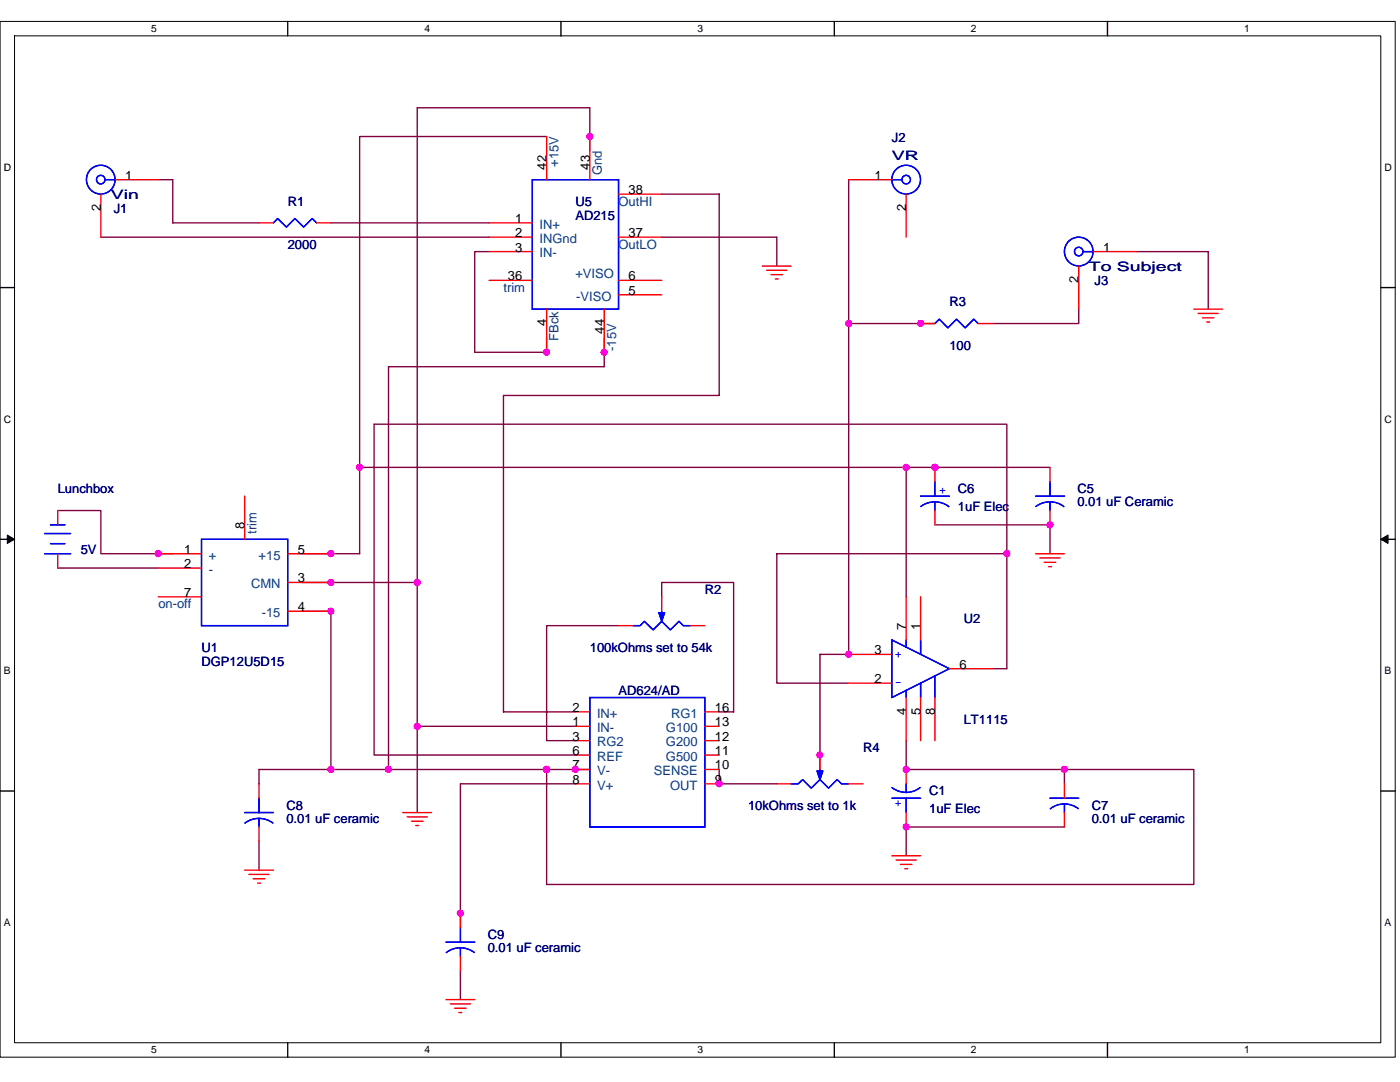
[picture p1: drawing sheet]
<svg xmlns="http://www.w3.org/2000/svg" width="279mm" height="216mm" viewBox="0 0 279 216" stroke-linecap="round" stroke-linejoin="round" font-family="sans-serif">
<path d="M0 4.3h278.4v206.6h-278.4zM2.9 7.2h272.7v200.9h-272.7z" fill="none" stroke="#000" stroke-width=".2"/>
<g fill="#fff">
<path d="M30.2 4.6h1.1v2.3h-1.1z"/>
<path d="M30.2 208.4h1.1v2.3h-1.1z"/>
</g>
<path d="M57.4 4.3v2.9M57.4 208.1v2.8" fill="none" stroke="#000" stroke-width=".28"/>
<g fill="#fff">
<path d="M84.7 4.6h1.1v2.3h-1.1z"/>
<path d="M84.7 208.4h1.1v2.3h-1.1z"/>
</g>
<path d="M112 4.3v2.9M112 208.1v2.8" fill="none" stroke="#000" stroke-width=".28"/>
<g fill="#fff">
<path d="M139.2 4.6h1.2v2.3h-1.2z"/>
<path d="M139.2 208.4h1.2v2.3h-1.2z"/>
</g>
<path d="M166.5 4.3v2.9M166.5 208.1v2.8" fill="none" stroke="#000" stroke-width=".28"/>
<g fill="#fff">
<path d="M193.8 4.6h1.1v2.3h-1.1z"/>
<path d="M193.8 208.4h1.1v2.3h-1.1z"/>
</g>
<path d="M221 4.3v2.9M221 208.1v2.8" fill="none" stroke="#000" stroke-width=".28"/>
<g fill="#fff">
<path d="M248.3 4.6h1.1v2.3h-1.1z"/>
<path d="M248.3 208.4h1.1v2.3h-1.1z"/>
<path d="M.7 32.3h1.5v2.2h-1.5z"/>
<path d="M276.3 32.3h1.5v2.2h-1.5z"/>
<path d="M.7 82.5h1.5v2.3h-1.5z"/>
<path d="M276.3 82.5h1.5v2.3h-1.5z"/>
</g>
<path d="M0 57.4h2.9M275.6 57.4h2.8" fill="none" stroke="#000" stroke-width=".28"/>
<g fill="#fff">
<path d="M.7 132.7h1.4v2.3h-1.4z"/>
<path d="M276.3 132.7h1.4v2.3h-1.4z"/>
</g>
<path d="M0 107.6h2.9M275.6 107.6h2.8" fill="none" stroke="#000" stroke-width=".28"/>
<path d="M1.5 106.8l1.4 .8-1.4 .8zM275.6 107.6l1.4-.8v1.6z" fill="#000" stroke="#000" stroke-width=".2"/>
<g fill="#fff">
<path d="M.7 182.9h1.4v2.3h-1.4z"/>
<path d="M276.3 182.9h1.4v2.3h-1.4z"/>
</g>
<path d="M0 157.8h2.9M275.6 157.8h2.8" fill="none" stroke="#000" stroke-width=".28"/>
<g fill="none" stroke="#800040" stroke-width=".28">
<path d="M31.6 35.9h2.9v8.6h17.2M109.1 27.2h-37.3v66.1M117.7 30.1v-8.6h-34.4v140.6M132.1 38.7h11.4v40.2h-43v63.1h14.3M169.4 35.9v94.7h-5.8v22.9M20.1 47.3h77.5M66 44.5h31.6M97.6 50.2h-2.9v20.1h14.4v-2.9M132.1 47.3h22.9v5.8M226.8 50.2h14.3v11.5M120.6 67.4v5.8h-43.1v80.3M169.4 64.6h17.2"/>
<path d="M215.3 61.7v2.9h-17.2M71.8 93.3v17.2h-11.5M71.8 93.3h137.7M180.8 93.3v25.8M11.5 101.9h8.6v8.6h14.4M11.5 113.3h20.1M60.3 116.2h23M132.1 119.1v-2.9h14.3v25.8h-2.9M186.6 104.7h22.9v5.8M200.9 110.5h-45.9v25.8h14.4M200.9 110.5v-25.9h-126.2v66.1h40.1M200.9 110.5v22.9h-2.8"/>
<path d="M60.3 122h5.7v31.5M123.4 124.8h-14.3v23h5.7M83.3 144.9h31.5M109.1 153.5v23h129.2v-23h-25.9M114.8 156.4h-22.9v28.7M117.7 153.5h-66v2.9M143.5 153.5v2.9h11.5M180.8 147.8v5.7h31.6M212.4 153.5v2.9M51.7 167.9v5.7M212.4 165h-31.6v5.8M91.9 193.7v5.8"/>
</g>
<g fill="#f0f" stroke="#f0f" stroke-width=".28">
<circle cx="169.4" cy="130.6" r=".57"/>
<circle cx="169.4" cy="64.5" r=".57"/>
<circle cx="200.9" cy="110.5" r=".57"/>
<circle cx="180.8" cy="165" r=".57"/>
<circle cx="114.8" cy="153.5" r=".57"/>
<circle cx="83.3" cy="144.9" r=".57"/>
<circle cx="83.3" cy="116.2" r=".57"/>
<circle cx="183.7" cy="64.5" r=".57"/>
<circle cx="143.5" cy="156.4" r=".57"/>
<circle cx="163.6" cy="150.7" r=".57"/>
<circle cx="77.5" cy="153.5" r=".57"/>
<circle cx="109.1" cy="153.5" r=".57"/>
<circle cx="212.4" cy="153.5" r=".57"/>
<circle cx="180.8" cy="153.5" r=".57"/>
<circle cx="91.9" cy="182.2" r=".57"/>
<circle cx="209.5" cy="104.7" r=".57"/>
<circle cx="186.6" cy="93.2" r=".57"/>
<circle cx="180.8" cy="93.2" r=".57"/>
<circle cx="109.1" cy="70.3" r=".57"/>
<circle cx="117.7" cy="27.2" r=".57"/>
<circle cx="120.6" cy="70.3" r=".57"/>
<circle cx="71.8" cy="93.2" r=".57"/>
<circle cx="66" cy="110.5" r=".57"/>
<circle cx="66" cy="116.2" r=".57"/>
<circle cx="66" cy="121.9" r=".57"/>
<circle cx="66" cy="153.5" r=".57"/>
<circle cx="31.6" cy="110.5" r=".57"/>
</g>
<g fill="none" stroke="#f00" stroke-width=".28">
<path d="M20.1 38.7v8.6M23 35.9h8.6M109.1 27.2v8.7M117.7 27.2v8.7M123.4 38.7h8.7M169.4 35.9h8.6M180.8 38.7v8.6M51.7 44.5h2.9M63.2 44.5h2.8M97.6 50.2h8.6M97.6 44.5h8.6M97.6 47.3h8.6"/>
<path d="M97.6 55.9h8.6M123.4 47.3h8.7M123.4 58.8h8.7M123.4 55.9h8.7M152.1 53.1h5.8M153 53.9h4M153.9 54.8h2.3M154.7 55.7h.6M215.3 53.1v8.6M218.2 50.2h8.6M109.1 61.7v8.6M120.6 61.7v8.6"/>
<path d="M183.7 64.6h2.9M195.2 64.6h2.9M238.3 61.7h5.7M239.1 62.5h4M240 63.4h2.3M240.8 64.3h.6M48.8 99v8.6M186.6 93.3v2.8M209.5 93.3v2.8M11.5 101.9v2.8M11.5 110.5v2.8M31.6 110.5h8.6"/>
<path d="M31.6 113.3h8.6M31.6 119.1h8.6M57.4 110.5h8.6M57.4 116.2h8.6M132.1 119.1v2.9M180.8 119.1v8.6M183.7 119.1v8.6M186.6 101.9v2.8M206.7 110.5h5.7M207.5 111.3h4.1M208.4 112.2h2.3M209.3 113.1h.5"/>
<path d="M209.5 101.9v2.8M57.4 122h8.6M123.4 124.8h2.9M137.8 124.8h2.9M169.4 130.6h8.6M169.4 136.3h8.6M180.8 139.2v8.6M183.7 139.2v8.6M186.6 139.2v8.6M189.5 133.4h8.6M51.7 156.4v2.9M114.8 156.4h2.9"/>
<path d="M114.8 144.9h2.9M114.8 142h2.9M114.8 153.5h2.9M114.8 150.7h2.9M114.8 147.8h2.9M140.7 156.4h2.8M140.7 144.9h2.8M140.7 142h2.8M140.7 153.5h2.8M140.7 150.7h2.8M140.7 147.8h2.8M155 156.4h2.9"/>
<path d="M163.6 150.7v2.8M169.4 156.4h2.8M180.8 153.5v2.9M212.4 156.4v2.9M48.8 173.6h5.8M49.7 174.5h4M50.5 175.3h2.3M51.4 176.2h.6M51.7 165v2.9M80.4 162.1h5.7M81.3 163h4M82.1 163.9h2.3"/>
<path d="M83 164.7h.5M178 170.8h5.7M178.8 171.6h4.1M179.7 172.5h2.3M180.6 173.3h.5M180.8 162.1v2.9M212.4 162.1v2.9M89 199.5h5.7M91.9 182.2v2.9M91.9 190.8v2.9M89.9 200.3h4M90.7 201.2h2.3"/>
<path d="M91.6 202h.6"/>
</g>
<g fill="none" stroke="#00f" stroke-width=".28">
<path d="M21 35.9h2M106.2 35.9h17.2v25.8h-17.2zM178 35.9h2M54.6 44.5l.8-.9 1.7 1.7 1.8-1.7 1.7 1.7 1.7-1.7 .9 .9M216.2 50.2h2M186.6 64.6l.9-.9 1.7 1.7 1.7-1.7 1.7 1.7 1.8-1.7 .8 .9M183.7 99h5.8M186.6 96.1v2.9M206.7 99h5.7M209.5 96.1v2.9M8.9 110.5h5.2M8.9 106.5h5.2"/>
<path d="M10.1 104.7h2.9M10.1 108.5h2.9M40.2 107.6h17.2v17.2h-17.2zM183.8 101.1a4.6 4.6 0 0 1 5.6 0M186.6 100.1v1.8M206.7 101.1a4.6 4.6 0 0 1 5.6 0M209.5 100.1v1.8M117.7 139.2h23v25.8h-23zM126.3 124.8h1.5l.8-.8 1.7 1.7 1.8-1.7 1.7 1.7 1.7-1.7 .9 .8h1.4M132.1 122v.5M178 127.7l11.5 5.7-11.5 5.8zM180.8 127.7v1.4"/>
<path d="M180.8 137.8v1.4M183.7 127.7v2.9M183.7 136.3v2.9M186.6 134.9v4.3M51.7 159.3v2.8M157.9 156.4h1.4l.9-.8 1.7 1.7 1.7-1.7 1.8 1.7 1.7-1.7 .8 .8h1.5M163.6 153.5v.6M178 159.3h5.7M180.8 156.4v1.7M180.8 159.3v2.8M183.6 157.1a4.5 4.5 0 0 1-5.6 .1M209.5 159.3h5.8"/>
<path d="M48.8 162.1h5.8M48.9 164.2a4.6 4.6 0 0 1 5.6 0M51.7 163.3v1.7M212.4 160.4v1.7M215.2 161.4a4.6 4.6 0 0 0-5.6 0M89 188h5.7M91.9 185.1v2.9M91.9 189.1v1.7M94.7 190.1a4.6 4.6 0 0 0-5.6 0"/>
<circle cx="20.1" cy="35.8" r="2.86"/>
<circle cx="20.1" cy="35.8" r=".85"/>
<circle cx="180.8" cy="35.8" r="2.86"/>
<circle cx="180.8" cy="35.8" r=".85"/>
<circle cx="215.3" cy="50.2" r="2.86"/>
<circle cx="215.3" cy="50.2" r=".85"/>
</g>
<g fill="#00f" stroke="#00f" stroke-width=".28">
<path d="M131.5 122.3h1.1l-.5 1.7z" fill-rule="evenodd"/>
<path d="M131.5 122.3h1.1l-.5 1.7z" fill-rule="evenodd"/>
<path d="M163 153.8h1.2l-.6 1.8z" fill-rule="evenodd"/>
<path d="M163 153.8h1.2l-.6 1.8z" fill-rule="evenodd"/>
</g>
<g font-size="2.6" fill="#000080">
<text x="178" y="28.4">J2</text>
<text x="178" y="31.9">VR</text>
<text x="22.1" y="39.6">Vin</text>
<text x="57.4" y="41.1">R1</text>
<text x="114.8" y="41.1">U5</text>
<text x="22.7" y="42.5">J1</text>
<text x="114.8" y="43.9">AD215</text>
<text x="57.4" y="49.7">2000</text>
<text x="217.3" y="54">To Subject</text>
<text x="218.5" y="56.8">J3</text>
<text x="189.5" y="61.2">R3</text>
<text x="189.5" y="69.8">100</text>
<text x="11.5" y="98.5">Lunchbox</text>
<text x="191.2" y="98.5">C6</text>
<text x="191.2" y="101.9">1uF Elec</text>
<text x="215" y="98.5">C5</text>
<text x="215" y="101">0.01 uF Ceramic</text>
<text x="16.1" y="110.5">5V</text>
<text x="140.7" y="118.6">R2</text>
<text x="192.3" y="124.3">U2</text>
<text x="40.2" y="130">U1</text>
<text x="117.7" y="130">100kOhms set to 54k</text>
<text x="40.2" y="132.9">DGP12U5D15</text>
<text x="123.4" y="138.6">AD624/AD</text>
<text x="192.3" y="144.4">LT1115</text>
<text x="172.2" y="150.1">R4</text>
<text x="57.1" y="161.6">C8</text>
<text x="149.3" y="161.6">10kOhms set to 1k</text>
<text x="185.4" y="158.7">C1</text>
<text x="217.9" y="161.6">C7</text>
<text x="57.1" y="164.2">0.01 uF ceramic</text>
<text x="185.4" y="162.2">1uF Elec</text>
<text x="217.9" y="164.2">0.01 uF ceramic</text>
<text x="97.3" y="187.4">C9</text>
<text x="97.3" y="190">0.01 uF ceramic</text>
</g>
<g font-size="2.6">
<text x="25" y="35.8">1</text>
<text x="109.1" y="33.8" transform="rotate(-90 109.1 33.8)">42</text>
<text x="117.7" y="33.8" transform="rotate(-90 117.7 33.8)">43</text>
<text x="174.5" y="35.8">1</text>
<text x="125.5" y="38.7">38</text>
<text x="20.1" y="42.2" transform="rotate(-90 20.1 42.2)">2</text>
<text x="102.8" y="44.5">1</text>
<text x="102.8" y="47.3">2</text>
<text x="125.5" y="47.3">37</text>
<text x="180.8" y="42.2" transform="rotate(-90 180.8 42.2)">2</text>
<text x="102.8" y="50.2">3</text>
<text x="220.2" y="50.2">1</text>
<text x="101.3" y="55.9">36</text>
<text x="125.5" y="58.8">5</text>
<text x="125.5" y="55.9">6</text>
<text x="215.3" y="56.5" transform="rotate(-90 215.3 56.5)">2</text>
<text x="109.1" y="65.1" transform="rotate(-90 109.1 65.1)">4</text>
<text x="120.6" y="66.6" transform="rotate(-90 120.6 66.6)">44</text>
<text x="48.8" y="105.6" transform="rotate(-90 48.8 105.6)">8</text>
<text x="36.8" y="110.5">1</text>
<text x="36.8" y="113.3">2</text>
<text x="59.4" y="110.5">5</text>
<text x="36.8" y="119.1">7</text>
<text x="59.4" y="116.2">3</text>
<text x="59.4" y="121.9">4</text>
<text x="180.8" y="125.7" transform="rotate(-90 180.8 125.7)">7</text>
<text x="183.7" y="125.7" transform="rotate(-90 183.7 125.7)">1</text>
<text x="174.5" y="130.6">3</text>
<text x="174.5" y="136.3">2</text>
<text x="191.5" y="133.4">6</text>
<text x="114.3" y="142">2</text>
<text x="142.7" y="142">16</text>
<text x="180.8" y="142.6" transform="rotate(-90 180.8 142.6)">4</text>
<text x="183.7" y="142.6" transform="rotate(-90 183.7 142.6)">5</text>
<text x="186.6" y="142.6" transform="rotate(-90 186.6 142.6)">8</text>
<text x="114.3" y="144.9">1</text>
<text x="114.3" y="147.8">3</text>
<text x="142.7" y="144.9">13</text>
<text x="142.7" y="147.8">12</text>
<text x="114.3" y="150.6">6</text>
<text x="114.3" y="153.5">7</text>
<text x="142.7" y="150.6">11</text>
<text x="142.7" y="153.5">10</text>
<text x="114.3" y="156.4">8</text>
<text x="142.7" y="156.4">9</text>
</g>
<g font-size="2.6" fill="#004080">
<text x="111.5" y="33.3" transform="rotate(-90 111.5 33.3)">+15V</text>
<text x="120.1" y="35" transform="rotate(-90 120.1 35)">Gnd</text>
<text x="123.4" y="41.1">OutHI</text>
<text x="107.7" y="45.6">IN+</text>
<text x="107.7" y="48.5">INGnd</text>
<text x="107.7" y="51.4">IN-</text>
<text x="123.4" y="49.7">OutLO</text>
<text x="100.5" y="58.3">trim</text>
<text x="114.8" y="55.4">+VISO</text>
<text x="115" y="60">-VISO</text>
<text x="111.5" y="68" transform="rotate(-90 111.5 68)">FBck</text>
<text x="123" y="70" transform="rotate(-90 123 70)">-15V</text>
<text x="51.2" y="106.5" transform="rotate(-90 51.2 106.5)">trim</text>
<text x="41.7" y="111.7">+</text>
<text x="51.6" y="111.7">+15</text>
<text x="41.7" y="114.5">-</text>
<text x="50.1" y="117.4">CMN</text>
<text x="31.6" y="121.4">on-off</text>
<text x="52.2" y="123.1">-15</text>
<text x="119.1" y="143.2">IN+</text>
<text x="133.9" y="143.2">RG1</text>
<text x="119.1" y="146.1">IN-</text>
<text x="119.1" y="148.9">RG2</text>
<text x="132.9" y="146.1">G100</text>
<text x="132.9" y="148.9">G200</text>
<text x="119.1" y="151.8">REF</text>
<text x="119.1" y="154.7">V-</text>
<text x="130.5" y="154.7">SENSE</text>
<text x="132.9" y="151.8">G500</text>
<text x="119.1" y="157.6">V+</text>
<text x="133.8" y="157.6">OUT</text>
</g>
<g font-size="2.6" fill="#00f">
<text x="187.5" y="98.5">+</text>
<text x="178.6" y="131.2">+</text>
<text x="178.6" y="136.9">-</text>
<text x="180" y="159.7" transform="rotate(180 180 159.7)">+</text>
</g>
<g font-size="2">
<text x="30.2" y="6.4">5</text>
<text x="84.7" y="6.4">4</text>
<text x="139.2" y="6.4">3</text>
<text x="193.8" y="6.4">2</text>
<text x="248.3" y="6.4">1</text>
<text x=".7" y="34.1">D</text>
<text x="276.3" y="34.1">D</text>
<text x=".7" y="84.3">C</text>
<text x="276.3" y="84.3">C</text>
<text x=".7" y="134.6">B</text>
<text x="276.3" y="134.6">B</text>
<text x=".7" y="184.8">A</text>
<text x="276.3" y="184.8">A</text>
<text x="30.2" y="210.2">5</text>
<text x="84.7" y="210.2">4</text>
<text x="139.2" y="210.2">3</text>
<text x="193.8" y="210.2">2</text>
<text x="248.3" y="210.2">1</text>
</g>
</svg>
